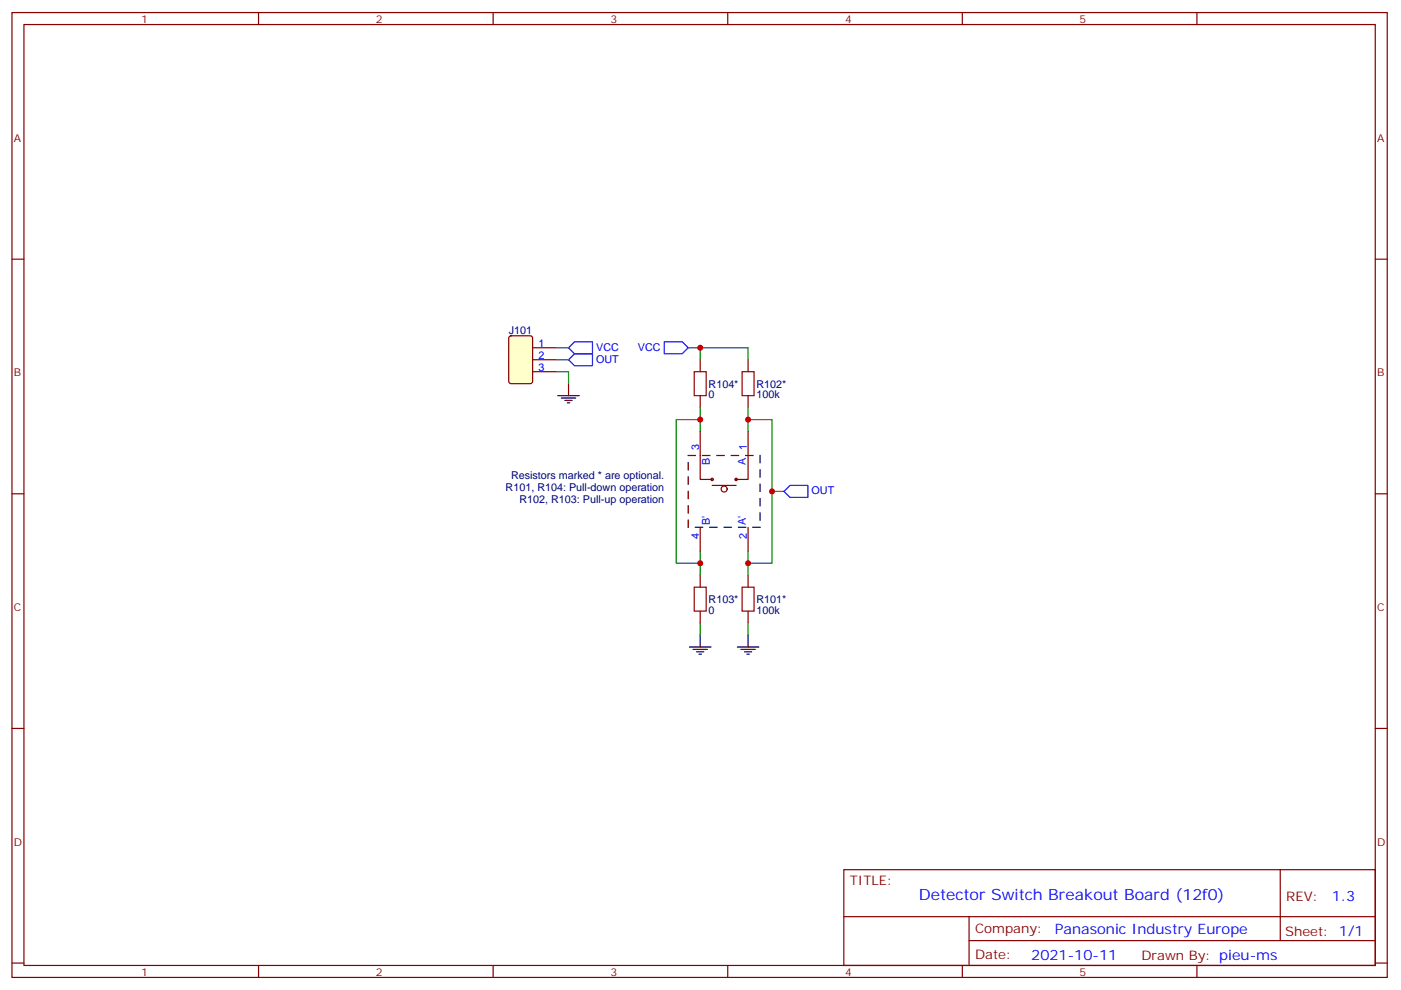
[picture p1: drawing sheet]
<svg xmlns="http://www.w3.org/2000/svg" width="413mm" height="292mm" viewBox="0 0 413 292" stroke-linecap="round" stroke-linejoin="round" font-family="sans-serif">
<g fill="none" stroke="#870000" stroke-width=".35">
<path d="M3.5 3.7h405.4v284.3h-405.4zM7.1 7.2h398.2v277.3h-398.2zM76.2 3.7v3.5M145.3 3.7v3.5M214.5 3.7v3.5M283.6 3.7v3.5M352.8 3.7v3.5M3.5 76.4h3.6M405.3 76.4h3.6M157 109.5h7M157 106h7M157 102.5h7"/>
<path d="M206.4 106v3.5M206.4 116.6v3.5M220.5 106v3.5M220.5 116.6v3.5M3.5 145.5h3.6M405.3 145.5h3.6M206.4 169.5v3.5M220.5 169.5v3.5M206.4 180.1v3.5M220.5 180.1v3.5M3.5 214.7h3.6M405.3 214.7h3.6"/>
<path d="M248.7 256.3h156.6v28.2h-156.6zM377.3 256.3v20.9M248.7 270.1h156.5M285.6 277.2h119.6M285.6 270.1v14.2M3.5 283.8h3.6M76.2 284.5v3.5M145.3 284.5v3.5M214.5 284.5v3.5M283.6 284.5v3.5M352.8 284.5v3.5M405.3 283.8h3.6"/>
</g>
<path d="M206.4 123.6h-7.1v42.4h7.1M206.4 120.1v7.1M220.5 123.6h7v42.4h-7M220.5 120.1v7.1M206.4 162.5v7M220.5 162.5v7M206.4 183.6v3.5M220.5 183.6v3.5" fill="none" stroke="#008700" stroke-width=".35"/>
<path d="M203.2 190.7h6.3M204.3 191.4h4.2M205.3 192.1h2.1M206 192.8h.7M206.4 187.1v3.6M217.3 190.7h6.4M218.4 191.4h4.2M219.4 192.1h2.1M220.1 192.8h.7M220.5 187.1v3.6" fill="none" stroke="#000" stroke-width=".35"/>
<path d="M204.6 109.5h3.5v7.1h-3.5zM218.7 109.5h3.5v7.1h-3.5zM204.6 173h3.5v7.1h-3.5zM218.7 173h3.5v7.1h-3.5z" fill="none" stroke="#a10000" stroke-width=".35"/>
<path d="M150.2 99.2l.4-.2h5.7l.6 .4 .1 13-.5 .6-5.9 .1-.6-.5-.1-12.9z" fill="#ffc" stroke="#870000" stroke-width=".35"/>
<path d="M164 109.5h3.6v3.6M164 102.5h3.6M164 106h3.6M202.8 102.5h17.7v3.5M206.4 102.5v3.5M227.5 144.8h3.6" fill="none" stroke="#008700" stroke-width=".35"/>
<path d="M164.4 116.6h6.3M165.5 117.3h4.2M166.5 118h2.1M167.2 118.7h.7M167.6 113.1v3.5" fill="none" stroke="#000" stroke-width=".35"/>
<path d="M167.6 102.5l1.7-1.8h5.3v3.5h-5.3zM167.6 106l1.7-1.8h5.3v3.6h-5.3zM195.8 100.7h5.3l1.7 1.8-1.7 1.7h-5.3zM231.1 144.8l1.7-1.7h5.3v3.5h-5.3z" fill="none" stroke="#00f" stroke-width=".35"/>
<g fill="none" stroke="#870000" stroke-width=".35">
<path d="M206.4 127.2v14.1h3.5M220.5 127.2v14.1h-3.5M206.4 155.4v7.1M209.9 143.1h7.1M220.5 155.4v7.1"/>
<circle cx="209.9" cy="141.3" r=".35"/>
<circle cx="213.4" cy="144.1" r=".88"/>
</g>
<path d="M202.8 134.2h21.2v21.2h-21.2z" fill="none" stroke="#000" stroke-width=".35" stroke-dasharray="2.1 2.1"/>
<circle cx="217" cy="141.3" r=".35" fill="#870000" stroke="#870000" stroke-width=".35"/>
<g fill="#c00">
<circle cx="206.4" cy="123.6" r=".88"/>
<circle cx="206.4" cy="166" r=".88"/>
<circle cx="220.5" cy="123.6" r=".88"/>
<circle cx="220.5" cy="166" r=".88"/>
<circle cx="227.5" cy="144.8" r=".88"/>
<circle cx="206.4" cy="102.5" r=".88"/>
</g>
<text font-size="4.6" fill="#00f" x="270.8" y="265.3">Detector Switch Breakout Board (12f0)</text>
<g font-size="4.2" fill="#00f">
<text x="392.5" y="265.6">1.3</text>
<text x="310.9" y="275.1">Panasonic Industry Europe</text>
<text x="304" y="282.9">2021-10-11</text>
</g>
<g font-size="3.9" fill="#800">
<text x="250.5" y="260.9">TITLE:</text>
<text x="379.1" y="265.6">REV:</text>
<text x="287.4" y="275.1">Company:</text>
<text x="378.7" y="275.7">Sheet: 1/1</text>
<text x="287.4" y="282.8">Date:</text>
<text x="336.4" y="282.8">Drawn By: pieu-ms</text>
</g>
<g font-size="3.2" fill="#800">
<text x="41.6" y="6.7">1</text>
<text x="110.8" y="6.7">2</text>
<text x="179.9" y="6.7">3</text>
<text x="249.1" y="6.7">4</text>
<text x="318.2" y="6.7">5</text>
<text x="4.1" y="41.8">A</text>
<text x="405.9" y="41.8">A</text>
<text x="4.1" y="110.9">B</text>
<text x="405.9" y="110.9">B</text>
<text x="4.1" y="180.1">C</text>
<text x="405.9" y="180.1">C</text>
<text x="4.1" y="249.2">D</text>
<text x="405.9" y="249.2">D</text>
<text x="41.6" y="287.5">1</text>
<text x="110.8" y="287.5">2</text>
<text x="179.9" y="287.5">3</text>
<text x="249.1" y="287.5">4</text>
<text x="318.2" y="287.5">5</text>
</g>
<g font-size="3.2" fill="#000080">
<text x="150" y="98.3">J101</text>
<text x="208.8" y="117.4">0</text>
<text x="208.8" y="114.2">R104*</text>
<text x="223" y="117.4">100k</text>
<text x="223" y="114.2">R102*</text>
<text x="150.6" y="141.3">Resistors marked * are optional.</text>
<text x="149" y="144.8">R101, R104: Pull-down operation</text>
<text x="153.1" y="148.3">R102, R103: Pull-up operation</text>
<text x="208.8" y="177.7">R103*</text>
<text x="223" y="177.7">R101*</text>
<text x="208.8" y="180.9">0</text>
<text x="223" y="180.9">100k</text>
</g>
<g font-size="3.2" fill="#00f">
<text x="158.7" y="105.7">2</text>
<text x="158.7" y="102.1">1</text>
<text x="175.7" y="103.3">VCC</text>
<text x="175.7" y="106.9">OUT</text>
<text x="188" y="103.3">VCC</text>
<text x="158.7" y="109.2">3</text>
<text x="206" y="132.5" transform="rotate(-90 206 132.5)">3</text>
<text x="209.2" y="137.1" transform="rotate(-90 209.2 137.1)">B</text>
<text x="219.8" y="137.1" transform="rotate(-90 219.8 137.1)">A</text>
<text x="220.1" y="132.5" transform="rotate(-90 220.1 132.5)">1</text>
<text x="239.2" y="145.7">OUT</text>
<text x="209.2" y="154.7" transform="rotate(-90 209.2 154.7)">B'</text>
<text x="219.8" y="154.7" transform="rotate(-90 219.8 154.7)">A'</text>
<text x="206" y="158.9" transform="rotate(-90 206 158.9)">4</text>
<text x="220.1" y="158.9" transform="rotate(-90 220.1 158.9)">2</text>
</g>
</svg>
